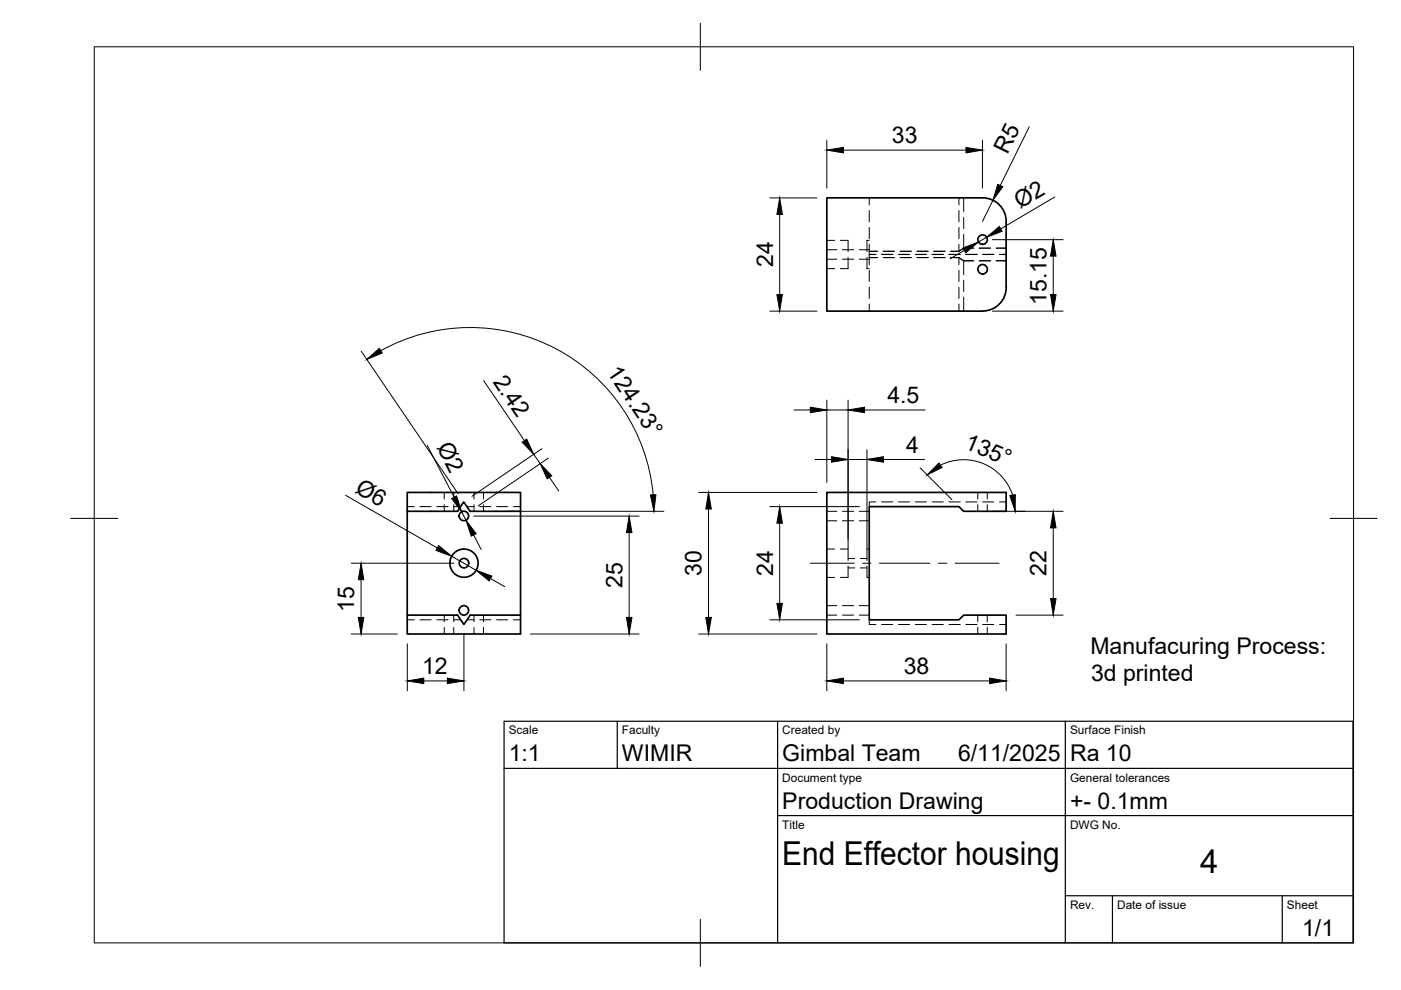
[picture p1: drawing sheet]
<svg xmlns="http://www.w3.org/2000/svg" width="297mm" height="210mm" viewBox="0 0 297 210" stroke-linecap="round" stroke-linejoin="round" font-family="sans-serif">
<!-- layer: Hidden -->
<g fill="none" stroke="#000" stroke-width=".21">
<path d="M175.3 51h1.7M175.3 57h1.7M175.3 55h2.1M175.3 53h2.1M178.2 51h1.6v2.4M178.6 55h2.4M178.6 53h2.4M179.8 54.6v2.4h-1.6M182.2 55h2.1M182.2 53h2.1M183.8 54.6v2.4h.5M184.3 51h-.5v2.4"/>
<path d="M184.3 41.9v1.5M184.3 44.6v2.4M184.3 48.2v2.4M184.3 51.8v2.2M184.3 54.6v1.5M184.3 57.3v2.4M184.3 54.6h1.8M184.3 53.3h1.8M184.3 53.9h1.4M185.7 54h-1.4v.6M186.9 54h2.4M186.9 53.9h2.4"/>
<path d="M187.3 54.6h2.3M187.3 53.3h2.3M190.5 54h2.3M190.5 53.9h2.3M190.8 54.6h2.4M190.8 53.3h2.4M194.1 54h2.3M194.1 53.9h2.3M194.4 54.6h2.4M194.4 53.3h2.4M197.6 54h2.4M197.6 53.9h2.4"/>
<path d="M198 54.6h2.4M198 53.3h2.4M201.2 54h2.4M201.2 53.9h2.4M201.5 54.6h1.8M201.5 53.3h1.8M203.3 54.6l1 .7M203.3 41.9v1.5M203.3 44.6v2.4M203.3 48.2v2.4M203.3 51.8v1.5M203.3 54.6v1.5"/>
<path d="M203.3 57.3v2.4M204.3 55.3h2.1M204.3 52.6l-1 .7M204.3 52.6h2.1M204.3 41.9v3M204.3 46.1v2.4M204.3 49.7v2.9M204.3 55.3v2.9M204.3 59.4v2.4M204.8 54h2.4M204.8 53.9h2.4M207.6 55.3h2.4"/>
<path d="M207.6 52.6h2.4M208.3 54h2.4M208.3 53.9h2.4M211.2 55.3h2.1M211.2 52.6h2.1M211.9 54h1.4M211.9 53.9h1.4M184.3 60.9v2.4M184.3 64.5v1.5M203.3 60.9v2.4M203.3 64.5v1.5M204.3 63v3"/>
<path d="M86.3 107.4h1.5M89 107.4h2.4M92.6 107.4h2.4M94.2 104.4v1.4M94.2 107v1.4M96.2 107.4h1.5M96.2 104.4v1.4M96.2 107v1.4M99 107.4h1.5M100.5 104.4v1.4M100.5 107v1.4M101.7 107.4h2.4"/>
<path d="M102.5 104.4v1.4M102.5 107v1.4M105.3 107.4h2.4M108.9 107.4h1.5M175.3 116.4h1.7M175.3 110.4h2.1M175.3 108.4h2.1M178.2 116.4h1.6v2.4M178.6 110.4h2.4M178.6 108.4h2.4M179.8 118.4h1.4M182.2 110.4h2.1"/>
<path d="M182.2 108.4h2.1M182.4 118.4h1.4M184.3 116.4h-.5v2.4M185.7 106.4h-1.4v1M186.9 106.4h2.4M190.5 106.4h2.3M194.1 106.4h2.3M197.6 106.4h2.4M201.2 106.4h2.4M204.8 106.4h2.4M207.3 104.4v1.4M207.3 107v1.4"/>
<path d="M208.3 106.4h2.4M209.3 104.4v1.4M209.3 107v1.4M211.9 106.4h1.4M86.3 131.4h1.5M89 131.4h2.4M92.6 131.4h2.4M94.2 130.4v1.4M94.2 133v1.4M96.2 131.4h1.5M96.2 130.4v1.4M96.2 133v1.4"/>
<path d="M99 131.4h1.5M100.5 130.4v1.4M100.5 133v1.4M101.7 131.4h2.4M102.5 130.4v1.4M102.5 133v1.4M105.3 131.4h2.4M108.9 131.4h1.5M175.3 122.4h1.7M175.3 130.4h2.1M175.3 128.4h2.1M178.6 130.4h2.4"/>
<path d="M178.6 128.4h2.4M179.8 120v2.4h-1.6M179.8 120.4h1.4M182.2 130.4h2.1M182.2 128.4h2.1M182.4 120.4h1.4M183.8 120v2.4h.5M184.3 131.4v1h1.4M186.9 132.4h2.4M190.5 132.4h2.3M194.1 132.4h2.3M197.6 132.4h2.4"/>
<path d="M201.2 132.4h2.4M204.8 132.4h2.4M207.3 130.4v1.4M207.3 133v1.4M208.3 132.4h2.4M209.3 130.4v1.4M209.3 133v1.4M211.9 132.4h1.4"/>
</g>
<!-- layer: Visible -->
<g fill="none" stroke="#000" stroke-width=".36">
<path d="M213.3 47v14M213.3 47a5 5 0 0 0-5-5.1h-33v24.1h33M213.3 60.9a5 5 0 0 1-5 5M86.3 108.4h10.7l1.3-2 1.4 2h10.7M86.3 104.4h24.1v30h-24.1zM175.3 104.4h38v4h-9l-1-1h-19v24h19l1-1h9v4h-38zM86.3 130.4h10.7l1.4 2 1.3-2h10.7"/>
<circle cx="208.3" cy="50.8" r="1.01"/>
<circle cx="208.3" cy="57.1" r="1.01"/>
<circle cx="98.4" cy="109.4" r="1.01"/>
<circle cx="98.4" cy="119.4" r="1.01"/>
<circle cx="98.4" cy="119.4" r="3"/>
<circle cx="98.4" cy="129.4" r="1.01"/>
</g>
<!-- layer: BORDER -->
<path d="M20 9.9h267v190h-267zM148.5 4.9v10M15 109.9h10M282 109.9h10M148.5 194.9v10" fill="none" stroke="#000" stroke-width=".21"/>
<!-- layer: FD_Dimensions -->
<g fill="none" stroke="#000" stroke-width=".21">
<path d="M175.3 29.7v10.2M178.8 31.8h26M208.3 29.7v10.2M218.2 26.9l-6.1 12.4M163.2 42h10M165.3 45.5v17M204.4 53.1l-3 1.8M209.2 50.3l-1.7 1M210.4 50.8h15M210.5 42.5l-2.2 4.5M223.3 54.3v8.2M223.6 41.8l-11.4 6.7"/>
<path d="M76.6 74.5l20.5 30.2M80.7 74.4a39 39 0 0 1 57.8 30.5M163.2 66h10M210.4 66h15M90.6 94.4l5.7 11M102.5 80.7l8.7 12.7M113.2 96.3l1.3 2M114.9 95.1l-14.8 10.1M116.3 97.1l-14.9 10.1M168.3 86.9h3.5M172.8 97.4h3.5M175.3 84.8v17.5"/>
<path d="M175.3 86.9h4.5M179.8 84.8v31.5M179.8 97.4h4M183.3 86.9h12.9M183.8 95.3v21M187.3 97.4h8.7M195.1 99.2l6.7 6.7M199.4 98.6a10.9 10.9 0 0 1 15.3 6.3M73.3 105l19.4 11.2M74.5 119.4h21.7M95.8 117.9l5.1 3M97.9 108.5l.9 1.8"/>
<path d="M100.4 113.4l1.6 3.1M100.5 109.4h35M107.4 108.4h33.4M116.5 101.2l2 2.9M133.4 112.9v18M148.1 104.4h25.1M150.2 107.9v23M163.2 107.4h19M165.3 110.9v17M210.4 108.4h15M223.3 111.9v15M74.5 134.4h9.7"/>
<path d="M76.6 122.9v8M86.4 136.5v10M98.4 134.5v12M104 122.7l3 1.7M112.5 134.4h23M148.1 134.4h25.1M163.2 131.4h19M175.3 136.5v10M213.3 136.5v10M215.4 130.4h10M89.9 144.4h4.9M178.8 144.4h31"/>
</g>
<g fill="#000" stroke="#000" stroke-width=".21">
<path d="M175.3 31.8l3.5-.5v1.1zM204.8 31.3l3.5 .5-3.5 .6zM211.5 39.1l1.1 .5-2.1 2.9zM165.3 42l.6 3.5h-1.2zM204.1 52.6l3.4-1.3-2.8 2.3zM209.2 50.3l2.7-2.3 .6 1zM223.3 50.8l.6 3.5h-1.2zM77.8 76.2l2.6-2.3 .6 1zM164.7 62.5h1.2l-.6 3.5zM222.7 62.5h1.2l-.6 3.5zM110.7 93.8l1-.7 1.5 3.2zM171.8 86.3l3.5 .6-3.5 .6z"/>
<path d="M176.3 96.8l3.5 .6-3.5 .6zM179.8 86.9l3.5-.6v1.2zM183.8 97.4l3.5-.6v1.2zM199.1 98.2l.6 .9-3.1 1.6zM93 115.7l2.8 2.2-3.4-1.2zM95.8 105.7l1-.6 1.1 3.4zM98.8 110.3l2.1 2.8-1 .6zM114.5 98.3l2.5 2.6-1 .6zM133.4 109.4l.6 3.5h-1.2zM137.9 104.9h1.2l-.5 3.5zM150.2 104.4l.6 3.5h-1.2zM165.3 107.4l.6 3.5h-1.2z"/>
<path d="M214.1 105.1l1.2-.2-.1 3.5zM223.3 108.4l.6 3.5h-1.2zM76 130.9h1.1l-.5 3.5zM76.6 119.4l.5 3.5h-1.1zM100.9 120.9l3.4 1.2-.6 1.1zM132.8 130.9h1.2l-.6 3.5zM149.6 130.9h1.2l-.6 3.5zM164.7 127.9h1.2l-.6 3.5zM222.7 126.9h1.2l-.6 3.5zM86.4 144.4l3.5-.6v1.1zM94.8 143.8l3.6 .6-3.6 .5zM175.3 144.4l3.5-.6v1.1z"/>
<path d="M209.8 143.8l3.5 .6-3.5 .5z"/>
</g>
<!-- layer: Smart Centers -->
<path d="M171.8 119.4h9.3M182.9 119.4h1.8M186.5 119.4h10.7M198.9 119.4h1.8M202.5 119.4h9.3" fill="none" stroke="#000" stroke-width=".21"/>
<!-- layer: TITLEBLOCK -->
<path d="M106.9 152.9h180v47h-180zM130.9 152.9v10M164.9 152.9v47M225.9 152.9v47M106.9 162.9h180M164.9 172.9h122M225.9 189.9h61M235.9 189.9v10M271.9 189.9v10" fill="none" stroke="#000" stroke-width=".25"/>
<g font-size="7">
<text x="165.9" y="183.4">End Effector housing</text>
<text x="254.4" y="185.2">4</text>
</g>
<g font-size="4.9">
<text x="189.1" y="30.4">33</text>
<text x="213.6" y="32.9" transform="rotate(-64 213.6 32.9)">R5</text>
<text x="216.3" y="44.3" transform="rotate(-30 216.3 44.3)">Ø2</text>
<text x="163.9" y="56.6" transform="rotate(-90 163.9 56.6)">24</text>
<text x="221.8" y="64.7" transform="rotate(-90 221.8 64.7)">15.15</text>
<text x="104.4" y="80.9" transform="rotate(56 104.4 80.9)">2.42</text>
<text x="128.6" y="78.9" transform="rotate(56 128.6 78.9)">124.23°</text>
<text x="188.2" y="85.5">4.5</text>
<text x="92.5" y="94.8" transform="rotate(63 92.5 94.8)">Ø2</text>
<text x="204.3" y="95" transform="rotate(23 204.3 95)">135°</text>
<text x="192.2" y="96">4</text>
<text x="75.1" y="104.3" transform="rotate(30 75.1 104.3)">Ø6</text>
<text x="132" y="124.6" transform="rotate(-90 132 124.6)">25</text>
<text x="148.8" y="122.1" transform="rotate(-90 148.8 122.1)">30</text>
<text x="163.9" y="122.1" transform="rotate(-90 163.9 122.1)">24</text>
<text x="221.9" y="122.1" transform="rotate(-90 221.9 122.1)">22</text>
<text x="75.1" y="129.8" transform="rotate(-90 75.1 129.8)">15</text>
<text x="89.5" y="143">12</text>
<text x="191.6" y="142.9">38</text>
<text x="231.2" y="138.6">Manufacuring Process:</text>
<text x="231.3" y="144.5">3d printed</text>
<text x="107.9" y="161.4">1:1</text>
<text x="131.9" y="161.4">WIMIR</text>
<text x="165.9" y="161.4">Gimbal Team</text>
<text x="203.1" y="161.4">6/11/2025</text>
<text x="226.9" y="161.4">Ra 10</text>
<text x="165.9" y="171.4">Production Drawing</text>
<text x="226.9" y="171.4">+- 0.1mm</text>
<text x="276.1" y="198.6">1/1</text>
</g>
<g font-size="2.5">
<text x="107.9" y="155.7">Scale</text>
<text x="131.9" y="155.7">Faculty</text>
<text x="165.9" y="155.7">Created by</text>
<text x="226.9" y="155.7">Surface Finish</text>
<text x="165.9" y="165.7">Document type</text>
<text x="226.9" y="165.7">General tolerances</text>
<text x="165.9" y="175.7">Title</text>
<text x="226.9" y="175.7">DWG No.</text>
<text x="226.9" y="192.7">Rev.</text>
<text x="236.9" y="192.7">Date of issue</text>
<text x="272.9" y="192.7">Sheet</text>
</g>
</svg>
